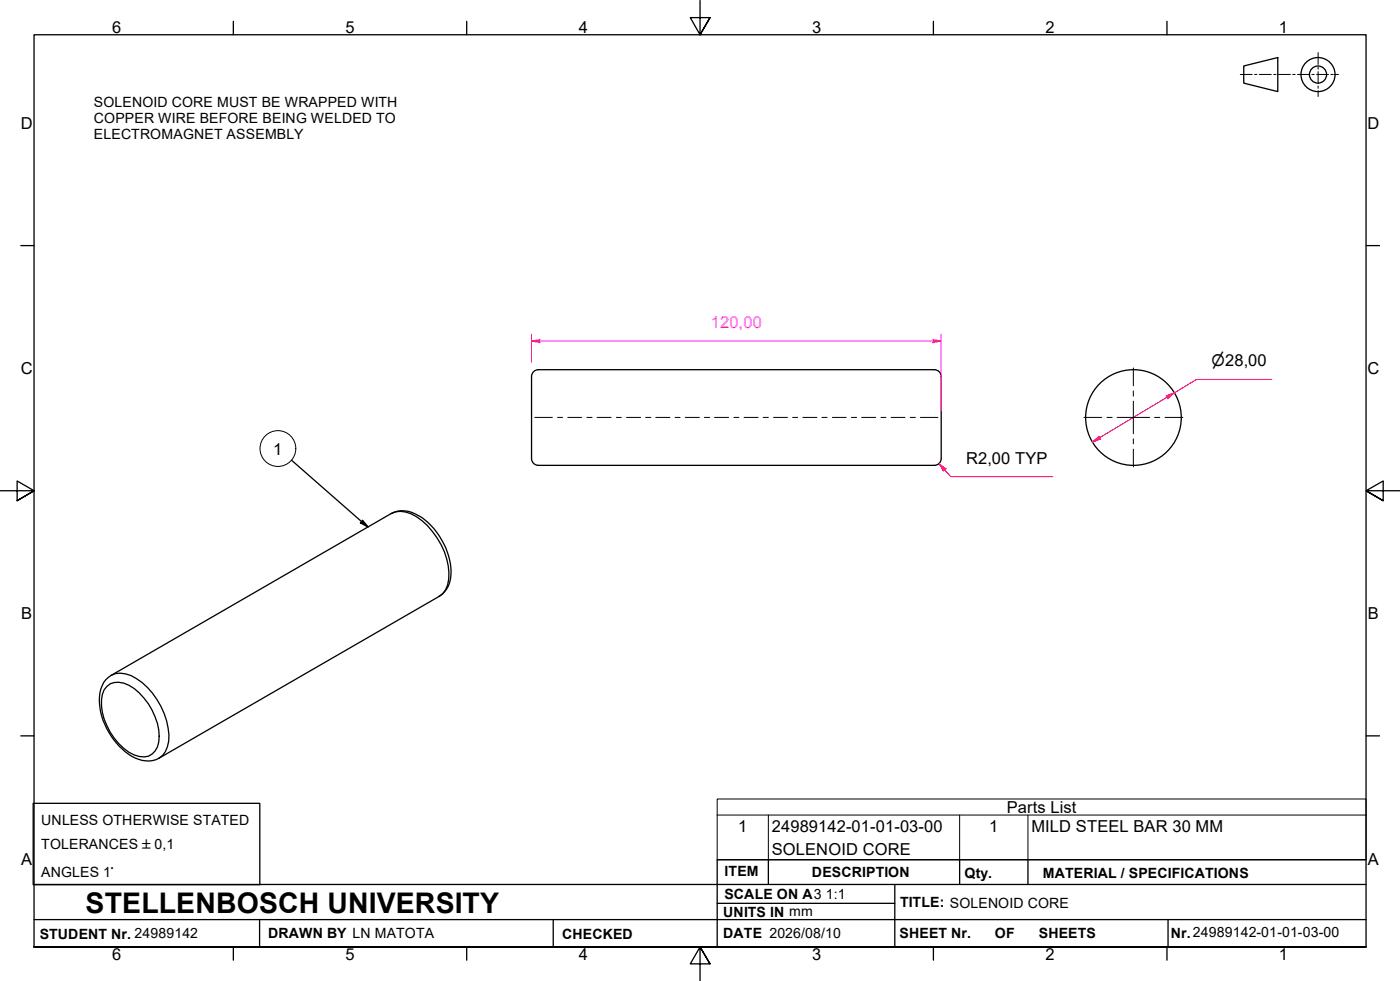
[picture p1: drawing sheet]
<svg xmlns="http://www.w3.org/2000/svg" width="410mm" height="287mm" viewBox="0 0 410 287" stroke-linecap="round" stroke-linejoin="round" font-family="sans-serif">
<!-- layer: Visible Edges(ISO) -->
<g fill="none" stroke="#000" stroke-width=".38">
<path d="M155.6 110.2v24M273.6 108.2a2 2 0 0 1 2 2M273.6 108.2h-116a2 2 0 0 0-2 2M275.6 110.2v24M155.6 134.2a2 2 0 0 0 2 2h116M275.6 134.2a2 2 0 0 1-2 2M31 199l1.6-1.3 82-47.4a8.5 8.5 0 0 1 9 1.2 20.8 20.8 0 0 1 8.4 17 7.4 7.4 0 0 1-3.4 6.1l-82.1 47.3a8.9 8.9 0 0 1-9.9-1.9 20.1 20.1 0 0 1-7.3-17.3 8.9 8.9 0 0 1 1.7-3.7z"/>
<circle cx="331.9" cy="122.2" r="14"/>
</g>
<!-- layer: Visible Tangent Edges(ISO) -->
<path d="M114.6 150.3a7.1 7.1 0 0 1 7.4 1 21.3 21.3 0 0 1 9.4 18.3 6.2 6.2 0 0 1-2.8 5M32.6 197.7a7 7 0 0 1 7.3 .9 21.4 21.4 0 0 1 9.5 18.3 6.4 6.4 0 0 1-2.9 5M31.3 200.9a5.2 5.2 0 0 1 6.5-.3 18.2 18.2 0 0 1 8.7 16.6 4.8 4.8 0 0 1-7.2 3.8 17.9 17.9 0 0 1-9.6-16.1l.3-1.6 .5-1.4z" fill="none" stroke="#000" stroke-width=".38"/>
<!-- layer: Symbols(ISO) -->
<g fill="none" stroke="#000" stroke-width=".29">
<path d="M210 238.6v-4.7h190v4.7M210 238.6v13.1h190v-13.1M210 238.6h190M225 238.6v13.1M281 238.6v13.1M301 238.6v13.1"/>
<circle cx="81.4" cy="131.3" r="5.2"/>
</g>
<!-- layer: Border_0 -->
<g fill="none" stroke="#000" stroke-width=".38">
<path d="M68.3 6.2v4M136.7 6.2v4M205 .1v10.1l-2.9-5h5.8l-2.9 5 2.9-5M273.3 6.2v4M341.7 6.2v4M6.1 71.9h3.9M400 71.9h3.9M0 143.7h10l-5-2.9v5.8l5-2.9-5 2.9M410 143.7h-10l5-2.9v5.8l-5-2.9 5 2.9M6.1 215.4h3.9M400 215.4h3.9M10 277.2v-267h390v267h-390h390"/>
<path d="M68.3 277.2v3.9M136.7 277.2v3.9M273.3 277.2v3.9M341.7 277.2v3.9M207.9 282.1l-2.9-4.9 2.9 4.9h-5.8l2.9-4.9v10"/>
</g>
<!-- layer: Sketch Geometry(ISO) -->
<g fill="none" stroke="#000" stroke-width=".38">
<path d="M364.2 19.3l9.9-2.5v10l-9.9-2.5zM9.7 235.2h66.4v23.8h-66.4zM10 258.9h390M225 251.7v7.2M262 258.9v18.3M281 251.7v7.2M301 251.7v7.2M400 251.7h-190v25.5M10 277.2h390M10 269.2h390M76 269.2v8M162 269.2v8"/>
<path d="M210 264.4h52M342 269.2v8"/>
<circle cx="385.9" cy="21.8" r="5"/>
<circle cx="385.9" cy="21.8" r="2.51"/>
</g>
<g fill="none" stroke="#000" stroke-width=".29">
<path d="M386 15.4v3.5M386 19.6v.7M363.2 21.8h3.4M367.3 21.8h.7M368.7 21.8h3.5M372.9 21.8h.7M374.3 21.8h3.5M378.5 21.8h.7M379.9 21.8h3.5M384.1 21.8h.7M385.5 21.8h3.5M386 21v3.5"/>
<path d="M386 25.2v.7M386 26.6v1.7M389.7 21.8h.7M391.1 21.8h.8"/>
</g>
<!-- layer: Symbols(ISO) -->
<path d="M85.3 134.7l22.5 19.6M106.2 152.3l1.6 2-2.3-1.3z" fill="none" stroke="#000" stroke-width=".38"/>
<path d="M106.2 152.3l1.6 2-2.3-1.3z" fill="#000"/>
<!-- layer: Dimensions(ISO) -->
<path d="M343.9 115l-2.2 1.3" fill="none" stroke="#f00" stroke-width=".29"/>
<path d="M341.4 115.8l2.5-.8-2 1.7z" fill="#f00"/>
<path d="M341.4 115.8l2.5-.8-2 1.7zM322 128.1l-2.2 1.3" fill="none" stroke="#f00" stroke-width=".29"/>
<path d="M319.8 129.4l2-1.7 .5 .8z" fill="#f00"/>
<path d="M341.7 116.3l-19.7 11.8M372.4 111.1h-22.1l-6.4 3.9M319.8 129.4l2-1.7 .5 .8z" fill="none" stroke="#f00" stroke-width=".29"/>
<path d="M155.6 99.8h2.5" fill="none" stroke="#f0f" stroke-width=".29"/>
<path d="M155.6 99.8l2.5-.5v1z" fill="#f0f"/>
<path d="M155.6 99.8l2.5-.5v1zM273.1 99.8h2.5" fill="none" stroke="#f0f" stroke-width=".29"/>
<path d="M273.1 99.3l2.5 .5-2.5 .5z" fill="#f0f"/>
<path d="M155.6 97.8v8.4M158.1 99.8h115M273.1 99.3l2.5 .5-2.5 .5zM275.6 97.8v22.4" fill="none" stroke="#f0f" stroke-width=".29"/>
<!-- layer: Center Mark(ISO) -->
<path d="M331.9 107.7v5.2M331.9 114.4v1.6M331.9 117.4v9.6M317.4 122.2h5.2M324.1 122.2h1.5M327.1 122.2h9.5M331.9 128.5v1.4M331.9 131.5v5.2M338.1 122.2h1.5M341.1 122.2h5.2" fill="none" stroke="#000" stroke-width=".29"/>
<!-- layer: Centerline(ISO) -->
<g fill="none" stroke="#000" stroke-width=".29">
<path d="M156.6 122.2h5.1M163.3 122.2h1.4M166.2 122.2h4.1M171.8 122.2h1.6M174.8 122.2h4.1M180.5 122.2h1.4M183.5 122.2h4.1M189 122.2h1.6M192 122.2h4.2M197.7 122.2h1.4M200.7 122.2h4.1M206.2 122.2h1.6"/>
<path d="M209.2 122.2h4.2M214.9 122.2h1.4M217.9 122.2h4.1M223.5 122.2h1.5M226.5 122.2h4.1M232.1 122.2h1.5M235.1 122.2h4.1M240.7 122.2h1.5M243.7 122.2h4.1M249.3 122.2h1.5M252.3 122.2h4.1M257.9 122.2h1.5"/>
<path d="M260.9 122.2h4.1M266.5 122.2h1.5M269.5 122.2h5.1"/>
</g>
<!-- layer: Dimensions(ISO) -->
<path d="M275 135.7l1.6 1.9" fill="none" stroke="#f00" stroke-width=".29"/>
<path d="M275 135.7l2 1.5-.8 .7z" fill="#f00"/>
<path d="M275 135.7l2 1.5-.8 .7zM276.6 137.6l1.8 1.9h29.9" fill="none" stroke="#f00" stroke-width=".29"/>
<text font-size="8.3" x="25.1" y="267.2">STELLENBOSCH UNIVERSITY</text>
<g font-size="4.8">
<text x="32.8" y="9.7">6</text>
<text x="101.2" y="9.7">5</text>
<text x="169.5" y="9.7">4</text>
<text x="237.8" y="9.7">3</text>
<text x="306.1" y="9.7">2</text>
<text x="374.5" y="9.7">1</text>
<text x="6.1" y="37.8">D</text>
<text x="400.4" y="37.8">D</text>
<text x="6.1" y="109.6">C</text>
<text x="400.4" y="109.6">C</text>
<text x="80" y="133">1</text>
<text x="282.9" y="135.8">R2,00 TYP</text>
<text x="6.2" y="181.3">B</text>
<text x="400.5" y="181.3">B</text>
<text x="294.8" y="238">Parts List</text>
<text x="216.2" y="243.6">1</text>
<text x="226" y="243.6">24989142-01-01-03-00</text>
<text x="289.6" y="243.6">1</text>
<text x="302" y="243.7">MILD STEEL BAR 30 MM</text>
<text x="226" y="250.1">SOLENOID CORE</text>
<text x="6.2" y="253.1">A</text>
<text x="400.5" y="253.1">A</text>
<text x="32.8" y="281.1">6</text>
<text x="101.2" y="281.1">5</text>
<text x="169.5" y="281.1">4</text>
<text x="237.8" y="281.1">3</text>
<text x="306.1" y="281.1">2</text>
<text x="374.5" y="281.1">1</text>
</g>
<text font-size="4.8" fill="#f0f" x="208.2" y="96.2">120,00</text>
<text font-size="4.6" x="354.8" y="107.2">⌀28,00</text>
<g font-size="4.1">
<text x="27.5" y="31.2">SOLENOID CORE MUST BE WRAPPED WITH</text>
<text x="27.5" y="36">COPPER WIRE BEFORE BEING WELDED TO</text>
<text x="27.5" y="40.7">ELECTROMAGNET ASSEMBLY</text>
<text x="12.1" y="241.6">UNLESS OTHERWISE STATED</text>
<text x="12.1" y="248.5">TOLERANCES ±0,1</text>
<text x="12.1" y="256.7">ANGLES 1°</text>
<text x="212.2" y="256.5">ITEM</text>
<text x="237.7" y="256.7">DESCRIPTION</text>
<text x="282.4" y="256.9">Qty.</text>
<text x="305.4" y="256.9">MATERIAL / SPECIFICATIONS</text>
<text x="212.1" y="263">SCALE ON A3</text>
<text x="241.8" y="263.1">1:1</text>
<text x="211.8" y="268.4">UNITS IN mm</text>
<text x="263.5" y="265.6">TITLE: SOLENOID CORE</text>
<text x="11.6" y="274.8">STUDENT Nr. 24989142</text>
<text x="78.5" y="274.6">DRAWN BY LN MATOTA</text>
<text x="164.6" y="274.8">CHECKED</text>
<text x="211.8" y="274.6">DATE 2026/08/10</text>
<text x="263.4" y="274.6">SHEET Nr.</text>
<text x="291.3" y="274.6">OF</text>
<text x="304.2" y="274.6">SHEETS</text>
<text x="342.8" y="274.5">Nr.24989142-01-01-03-00</text>
</g>
</svg>
